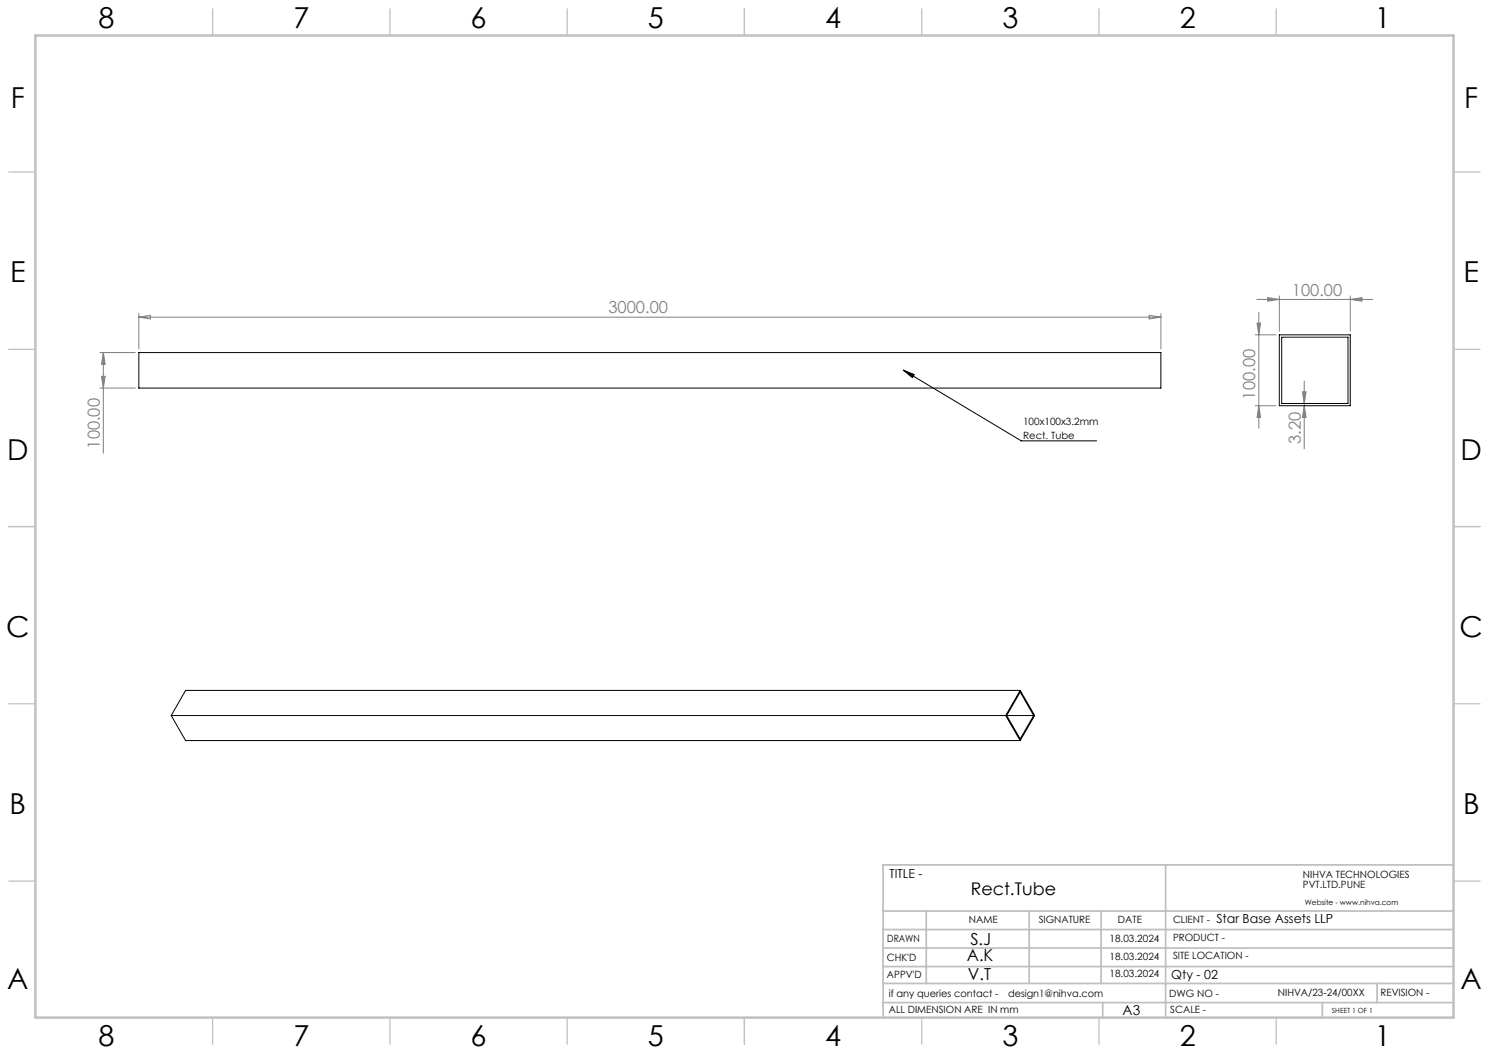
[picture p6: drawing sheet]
<svg xmlns="http://www.w3.org/2000/svg" width="420mm" height="297mm" viewBox="0 0 420 297" stroke-linecap="round" stroke-linejoin="round" font-family="sans-serif">
<path d="M254.8 104.4l33.3 20h21.2M254.8 104.4l3.1 1.3-.5 .8z" fill="none" stroke="#000" stroke-width=".28"/>
<g fill="none" stroke="#808080" stroke-width=".28">
<path d="M28.2 99.4h10M29.1 99.4v28.4M29.1 99.4l.6 3.4h-1.1zM39.2 88.4v10.1M39.2 89.5h288.2M39.2 89.5l3.2-.6v1.1zM324.2 88.9l3.2 .6-3.2 .5zM327.4 88.4v10.1M354.1 94.4h5.8M354.5 84.5h32.7M354.6 91.2h1l-.5 3.2zM355.1 88.1v32.7"/>
<path d="M357.6 84l3.3 .5-3.3 .4zM360.9 83.5v9.9M380.9 84.5l3.3-.5v.9zM380.9 83.5v9.9M28.2 109.5h10M28.6 106.1h1.1l-.6 3.4zM354.1 114.4h5.8M355.1 114.4l.5 3.4h-1zM367.4 110.5h1l-.5 3.3zM367.9 107.5v19.1M367.9 114.4l.5 3.4h-1z"/>
</g>
<g fill="none" stroke="#c0c0c0" stroke-width=".35">
<path d="M60 2.5v7.5M110 2.5v7.5M160 2.5v7.5M210 2.5v7.5M260 2.5v7.5M310 2.5v7.5M360 2.5v7.5M2.5 48.5h7.5M410 48.5h7.5M2.5 98.5h7.5M410 98.5h7.5M2.5 148.5h7.5"/>
<path d="M410 148.5h7.5M2.5 198.5h7.5M410 198.5h7.5M2.5 248.5h7.5M410 248.5h7.5M60 287v7.5M110 287v7.5M160 287v7.5M210 287v7.5M260 287v7.5M310 287v7.5M360 287v7.5"/>
</g>
<g fill="none" stroke="#c0c0c0" stroke-width=".5">
<path d="M249.1 257h160.9M261.3 257v20.4M290.3 257v20.4M310.6 257v20.4M328.8 243.9v43.1M410 243.9h-160.9v43.1M249.1 272.6h160.9M249.1 267.4h160.9M249.1 262.2h160.9M249.1 277.4h160.9M388.4 277.4v5.4M249.1 282.8h160.9"/>
<path d="M311 282.8v4.2M373 282.8v4.2"/>
</g>
<path d="M10 10h400v277h-400z" fill="none" stroke="#c0c0c0" stroke-width=".7"/>
<path d="M254.8 104.4l3.1 1.3-.5 .8z" fill="#000"/>
<g fill="#808080">
<path d="M380.9 84.5l3.3-.5v.9zM357.6 84l3.3 .5-3.3 .4z"/>
<path d="M29.1 99.4l.6 3.4h-1.1zM28.6 106.1h1.1l-.6 3.4zM354.6 91.2h1l-.5 3.2zM355.1 114.4l.5 3.4h-1zM367.4 110.5h1l-.5 3.3zM367.9 114.4l.5 3.4h-1z"/>
</g>
<path d="M39.2 99.4h288.2v10.1h-288.2zM360.9 94.4h20v20h-20zM361.5 95.1h18.7v18.7h-18.7zM287.8 194.7l4.1 7.1-4.1 7.1M287.8 194.7l-4.1 7.1M287.8 194.7h-235.4l-4.1 7.1M48.3 201.8h235.4M48.3 201.8l4.1 7.1h235.4M283.7 201.8l4.1 7.1M284 201.8l3.8 6.6 3.8-6.6M284 201.8l3.8-6.6 3.8 6.6M284 201.8h7.6" fill="none" stroke="#000" stroke-width=".28"/>
<g font-size="8.1">
<text x="27.8" y="8">8</text>
<text x="82.8" y="8">7</text>
<text x="132.8" y="8">6</text>
<text x="182.8" y="8">5</text>
<text x="232.8" y="8">4</text>
<text x="282.8" y="8">3</text>
<text x="332.8" y="8">2</text>
<text x="387.8" y="8">1</text>
<text x="3" y="30.4">F</text>
<text x="413" y="30.4">F</text>
<text x="2.8" y="79.6">E</text>
<text x="412.8" y="79.6">E</text>
<text x="2" y="129.6">D</text>
<text x="412" y="129.6">D</text>
<text x="1.7" y="179.6">C</text>
<text x="411.7" y="179.6">C</text>
<text x="2.7" y="229.6">B</text>
<text x="412.7" y="229.6">B</text>
<text x="2" y="278.9">A</text>
<text x="412" y="278.9">A</text>
<text x="27.8" y="295">8</text>
<text x="82.8" y="295">7</text>
<text x="132.8" y="295">6</text>
<text x="182.8" y="295">5</text>
<text x="232.8" y="295">4</text>
<text x="282.8" y="295">3</text>
<text x="332.8" y="295">2</text>
<text x="387.8" y="295">1</text>
</g>
<text font-size="4.9" x="273.8" y="252.5">Rect.Tube</text>
<g font-size="4.7" fill="#808080">
<text x="364.4" y="83.4">100.00</text>
<text x="171.6" y="88.4">3000.00</text>
<text x="354.1" y="112.7" transform="rotate(-90 354.1 112.7)">100.00</text>
<text x="366.9" y="125.3" transform="rotate(-90 366.9 125.3)">3.20</text>
<text x="28.2" y="126.5" transform="rotate(-90 28.2 126.5)">100.00</text>
</g>
<g font-size="4.7">
<text x="273.7" y="266.5">S.J</text>
<text x="272.7" y="271.1">A.K</text>
<text x="273" y="276.3">V.T</text>
</g>
<text font-size="3.9" x="316.7" y="286.4">A3</text>
<g font-size="3.5">
<text x="250.9" y="247.7">TITLE -</text>
<text x="343.1" y="260.4">Star Base Assets LLP</text>
<text x="330.4" y="276.2">Qty - 02</text>
</g>
<g font-size="2.8">
<text x="288.6" y="119.9">100x100x3.2mm</text>
<text x="288.6" y="123.7">Rect. Tube</text>
<text x="367.5" y="247.7">NIHVA TECHNOLOGIES</text>
<text x="367.5" y="250.5">PVT.LTD.PUNE</text>
<text x="273.3" y="260.4">NAME</text>
<text x="293" y="260.4">SIGNATURE</text>
<text x="315.3" y="260.5">DATE</text>
<text x="330.9" y="260.5">CLIENT -</text>
<text x="250.3" y="265.7">DRAWN</text>
<text x="313" y="265.6">18.03.2024</text>
<text x="330.9" y="265.5">PRODUCT -</text>
<text x="250.2" y="271.1">CHK'D</text>
<text x="250.2" y="275.8">APPV'D</text>
<text x="313" y="270.7">18.03.2024</text>
<text x="313" y="275.7">18.03.2024</text>
<text x="330.9" y="270.6">SITE LOCATION -</text>
<text x="250.7" y="281.1">if any queries contact -</text>
<text x="284.3" y="281.1">design1@nihva.com</text>
<text x="329.8" y="281.3">DWG NO -</text>
<text x="360.4" y="281.1">NIHVA/23-24/00XX</text>
<text x="389.4" y="281.1">REVISION -</text>
<text x="250.7" y="285.6">ALL DIMENSION ARE IN mm</text>
<text x="330.1" y="285.7">SCALE -</text>
</g>
<text font-size="2.1" x="368.1" y="255.1">Website - www.nihva.com</text>
<text font-size="2" x="375.7" y="285.6">SHEET 1 OF 1</text>
</svg>
